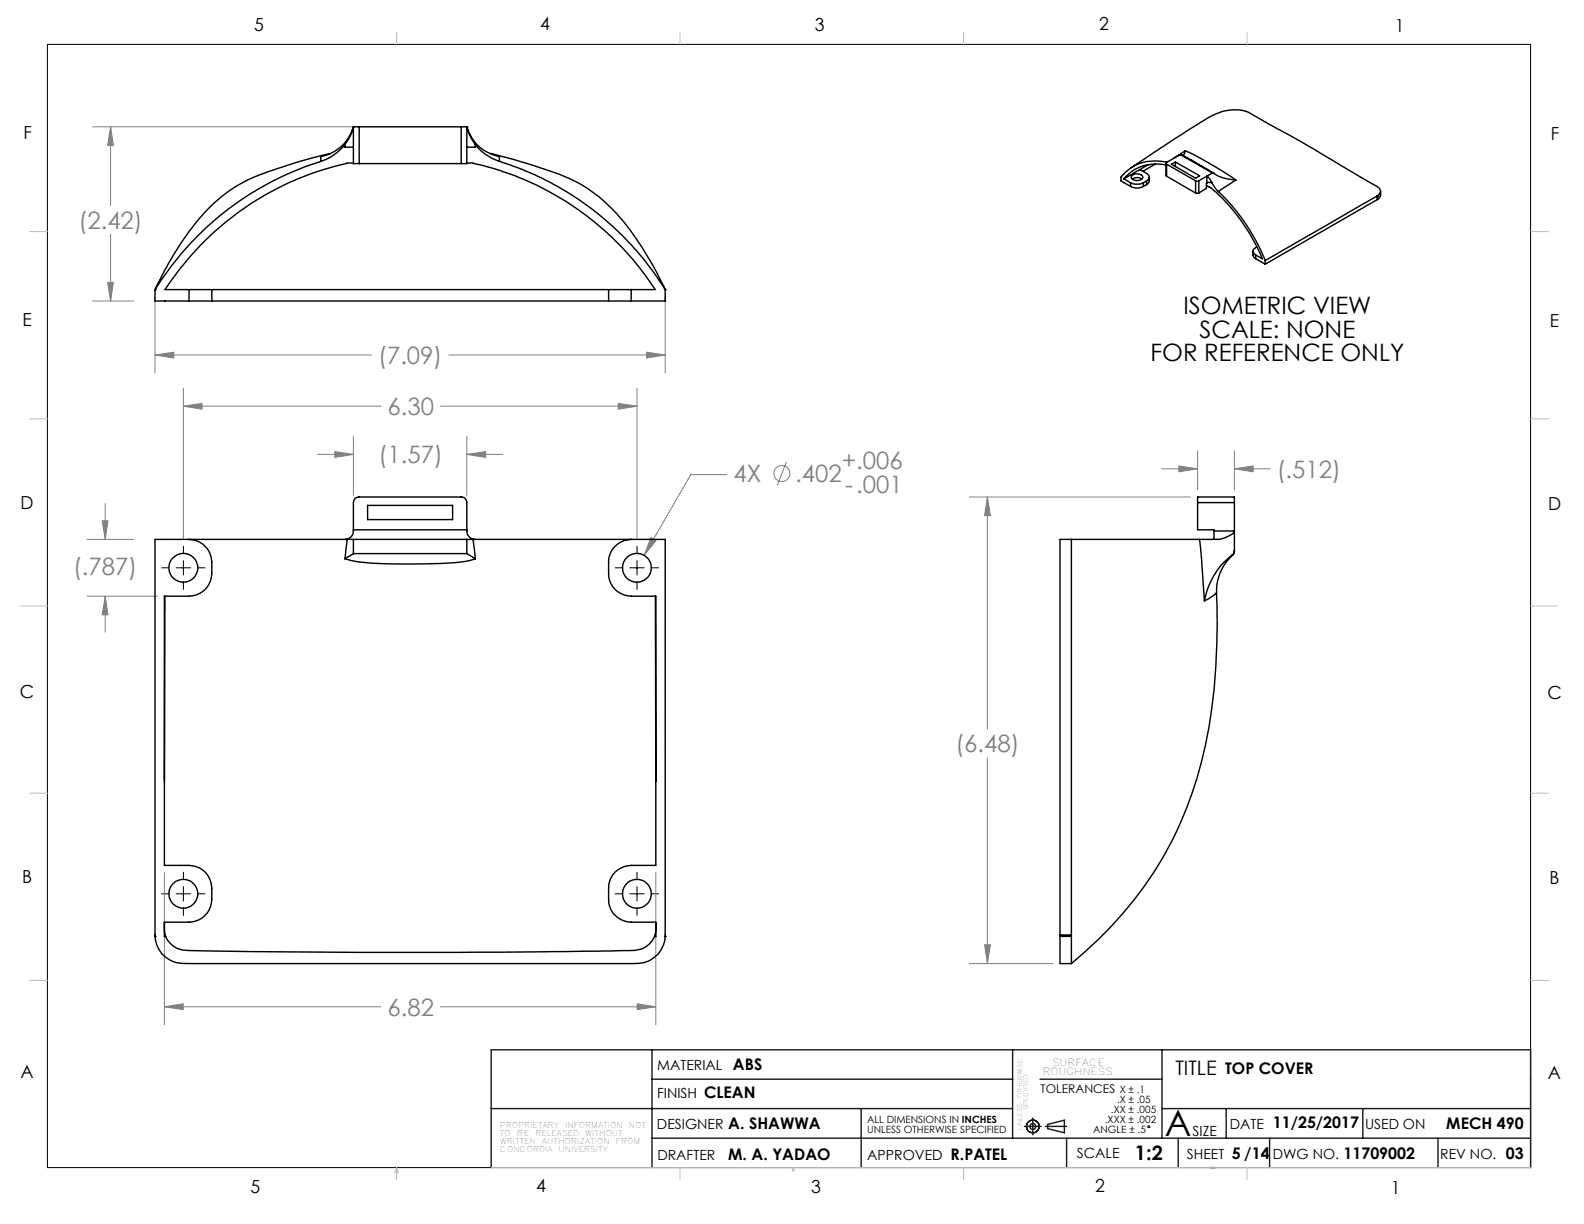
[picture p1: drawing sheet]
<svg xmlns="http://www.w3.org/2000/svg" width="279mm" height="216mm" viewBox="0 0 279 216" stroke-linecap="round" stroke-linejoin="round" font-family="sans-serif">
<g fill="none" stroke="#808080" stroke-width=".18">
<path d="M16.3 22.4h45.8M19.5 22.4l.5 3.2h-1zM19.5 22.4v13.8M16.3 53.1h7.3M19 49.8h1l-.5 3.3zM19.5 41.3v11.8M27.3 52.4v13.4M117.3 52.4v13.4M27.3 62.6l3.4-.5v1zM27.3 62.6h38.2M32.3 71.6l3.3-.4v1zM32.3 68.5v26.6"/>
<path d="M32.3 71.6h34.9M59.1 79.7l3.2 .5-3.2 .5zM62.3 77v10.4M77.7 71.6h34.7M79.2 62.6h38.1M82.3 77v10.4M109 71.2l3.4 .4-3.4 .6zM112.4 68.5v26.6M114.1 62.1l3.2 .5-3.2 .5zM211.2 79.5v6.9M217.7 79.5v6.9M15.4 95.1h8.2"/>
<path d="M18 91.9h1l-.4 3.2zM18.6 88.8v6.3M56 80.2h6.3M82.3 80.2l3.4-.5v1zM82.3 80.2h6.4M114.8 94.8l.9 .6-2.1 2.5zM128.2 83.7h-6.4l-8.2 14.2M138.7 81.5l-1.6 4M171 87.7h39M174.2 87.7l.5 3.2h-1zM174.2 87.7v40.9M204.9 82.7h6.3"/>
<path d="M207.9 82.2l3.3 .5-3.3 .5zM217.7 82.7l3.4-.5v1zM217.7 82.7h6.3M15.4 105.2h12.3M18.6 105.2l.4 3.2h-1zM18.6 105.2v6.3M174.2 133.7v36.3M29 153.9v26.9M115.7 153.9v26.9M29 177.6l3.3-.5v1zM29 177.6h38.2M77.7 177.6h38"/>
<path d="M112.4 177.1l3.3 .5-3.3 .5zM171 170h14.7M173.7 166.7h1l-.5 3.3z"/>
<circle cx="137.9" cy="83.5" r="1.4"/>
</g>
<g fill="none" stroke="#000" stroke-width=".18">
<path d="M8.4 7.8h261.6v198.2h-261.6zM32.3 96.3v1.3M32.3 98.9v2.5M112.4 96.3v1.3M112.4 98.9v2.5M28.5 100.2h1.3M31.1 100.2h2.5M32.3 102.7v1.3M34.9 100.2h1.3M108.5 100.2h1.3M111.1 100.2h2.5M112.4 102.7v1.3"/>
<path d="M114.9 100.2h1.3M28.5 157.7h1.3M31.1 157.7h2.5M32.3 153.8v1.3M32.3 156.4v2.5M34.9 157.7h1.3M108.5 157.7h1.3M111.1 157.7h2.5M112.4 153.8v1.3M112.4 156.4v2.5M114.9 157.7h1.3M32.3 160.2v1.3"/>
<path d="M112.4 160.2v1.3"/>
<circle cx="202.6" cy="198.7" r=".17"/>
</g>
<g fill="none" stroke="#191924" stroke-width=".25">
<path d="M86.6 195.5h92M115 185.2v20.8M115 190.4h63.6M151.9 195.5v10.5M178.6 185.2v15.6M180.7 198.7h3M182.2 197.2v3M183.4 190.4h21.6M184.4 198.7h3.7M184.8 198.3l2.9-.7v2.2l-2.9-.7zM205 185.2v15.6M205 195.5h65"/>
<path d="M216.3 195.5v5.3M240.4 195.5v5.3M86.6 206v-20.8h183.4v20.8M115 200.8h155M188.1 200.8v5.2M207.8 200.8v5.2M213.4 206h.9M223.9 200.8v5.2M253.6 200.8v5.2"/>
<circle cx="182.2" cy="198.7" r="1.11"/>
<circle cx="182.2" cy="198.7" r=".51"/>
</g>
<g fill="none" stroke="#c0c0c0" stroke-width=".18">
<path d="M70 5.7v2.1M119.9 5.7v2.1M170 5.7v2.1M220 5.7v2.1M5.2 40.9h3.2M270 40.9h3.2M5.2 73.9h3.2M270 73.9h3.2M3.6 106.9h4.8M270 106.9h4.7M5.2 139.9h3.2M270 139.9h3.2"/>
<path d="M5.2 172.9h3.2M270 172.9h3.2M70 206v2.1M70 206l.3 .8h-.7zM86.6 206h183.4M119.9 206v2.1M139.9 206l.3 .5h-.5zM170 206v2.1M220 206v2.1"/>
</g>
<path d="M114.8 94.8l-1.2 3.1 2.1-2.5zM59.1 79.7l3.2 .5-3.2 .5zM82.3 80.2l3.4-.5v1zM29 177.6l3.3-.5v1zM112.4 177.1l3.3 .5-3.3 .5zM18.6 105.2l.4 3.2h-1zM18 91.9h1l-.4 3.2zM32.3 71.6l3.3-.4v1zM109 71.2l3.4 .4-3.4 .6zM19 49.8h1l-.5 3.3zM19.5 22.4l.5 3.2h-1zM27.3 62.6l3.4-.5v1zM114.1 62.1l3.2 .5-3.2 .5zM173.7 166.7h1l-.5 3.3zM174.2 87.7l.5 3.2h-1zM207.9 82.2l3.3 .5-3.3 .5zM217.7 82.7l3.4-.5v1z" fill="#808080"/>
<g fill="none" stroke="#000" stroke-width=".25">
<path d="M56.6 28.5a53 53 0 0 0-29.3 22.6M58.2 27.1a86.7 86.7 0 0 0-15 4.9 30.6 30.6 0 0 0-11.2 10.7l-2.3 3.7-2.4 4.7M60.9 25.5v.5h1.4M60.9 25.5a8.8 8.8 0 0 1-4.3 3M62.2 22.8a7.4 7.4 0 0 1-5.6 4.8v.9M62.3 22.4h.1M62.3 28.9h1.1M62.3 22.4h1.1M62.3 22.4l-.5 1.6-.9 1.5M62.3 28.9l-.7-.1a51.3 51.3 0 0 0-32.5 22.3h4.2M62.3 22.4v6.5M63.4 28.9h18"/>
<path d="M63.4 22.4v6.5M63.4 22.4h18M81.4 28.9h.9M81.4 22.4h.9M81.4 22.4v6.5M82.3 22.4h.1M82.3 22.4l.6 1.6 1 1.5M82.3 22.4a7.4 7.4 0 0 0 5.8 5.2v.9M82.3 28.9a4.9 4.9 0 0 1 2.9 .3 45 45 0 0 1 6.7 2.3 52.1 52.1 0 0 1 20 14.6l1.7 2.2 2 2.8h-4.3M82.3 22.4v6.5M83.9 25.5v.5h-1.6M83.9 25.5a8 8 0 0 0 4.2 3"/>
<path d="M86.4 27.1a74.8 74.8 0 0 1 15.8 5.3 32.7 32.7 0 0 1 11.3 11.7l1.6 2.7 2.2 4.3M88.1 28.5a52.8 52.8 0 0 1 29.2 22.6M198.2 31.5l1.2 .7M199.4 32.2a2.7 2.7 0 0 0 2.3 0M199.4 32.9a2.4 2.4 0 0 0 2.3 0M199.4 32.2v.7M199.5 29.6l7.1-4.7 5.6-3.6a9.1 9.1 0 0 1 7.7-1.7l9.4 5.3 13.7 8.1a.83 .83 0 0 1 .5 .8 .83 .83 0 0 1-.5 .7M199.7 31a1.29 1.29 0 0 1 1.9 .2 1.2 1.2 0 0 1-2 .3l-.1-.3zM199.7 31.6l.1-.1a1.55 1.55 0 0 1 1.6 .1M201 29.9l-2.8 1.6M201 29.9l1.2 .7a.69 .69 0 0 1 .5 .6 .69 .69 0 0 1-.5 .7M201.7 32.2v.7"/>
<path d="M202.2 31.9l-.5 .3M202.2 31.9v.7M202.2 32.6l-.5 .3M202.5 29.1l-1.5 .8M202.7 31.3v.8l-.5 .5M203.8 28.9l-2.2 1.3M205.7 29.1a7.4 7.4 0 0 0-7.5 2.4M205.7 28.8v2.2l.1 .1M205.8 29l5.1 2.9M205.8 31.1l5.1 2.9M205.8 29v2.1M205.8 28.6a7.6 7.6 0 0 0-8.1 2.7v.6l1.7 1"/>
<path d="M206.6 29l.7-.4 4.3 2.4-.7 .4zM207.3 28.6v.8M208.2 27.3l5.7 3.2M208.2 27.3l-2.4 1.3-.1 .2 .1 .2M208.2 27.3l.2-.1 1.7 1M209.1 26.6a61.4 61.4 0 0 1 8.9 5.2M209.1 26.6l-.2 .5-.2 .3M209.1 26.6l-2 1.3M210.1 28.2l4 2.3M210.9 31.9h.6M210.9 34h.6M210.9 31.9v2.1"/>
<path d="M211.5 31.9v2.1M212.8 32.7a16.1 16.1 0 0 1 3.8 3.4l1.8 2.1 1.8 2.6 1.4 2.5 1.1 2.3-1.2-.6M212.9 31.1l.5 .4 .3 .6M212.9 31.1l-1.4 .8M212.9 32.3l-.1 .9-1.3 .8M212.9 31.1v1.2M213.7 32.1l.8 1.3 .4 .4M213.7 32.1v.2l-.2-.1-.6 .1M213.9 30.5h.1a6.2 6.2 0 0 0 4 1.3M213.9 30.5l-1 .6M214.9 33.8l2.3 2.4 2.5 3.2 2.2 3.7 1.3 2.9M218 31.8l-3.1 2"/>
<path d="M242.9 34.6l-19.7 11.4M242.9 35.2l-19.7 11.4M242.9 34.6v.6M243 34.5h.1M243 34.5l-.1 .1M243 34.5v.7M243 35.2h-.1M243.5 33.7a1.28 1.28 0 0 1-.3 1.3l-.2 .2M27.3 51.1h.1M27.3 51.1v2h6M33.3 51.1h4.1v2h-4.1M33.3 51.1v2"/>
<path d="M37.4 51.1h69.8M37.4 53.1h69.8M111.3 51.1h-3.9v2h3.9M111.3 51.1v2M117.3 51.1h.1M117.3 51.1v2h-6M221 44.3l.1 1 .4 .3M221.5 45.6l1.7 1M221.5 45v.6M221.7 43.5a.77 .77 0 0 0-.7 .7 .77 .77 0 0 0 .5 .8M223.2 46v.6M33.4 95.1h27.8"/>
<path d="M60.9 98.6a22.9 22.9 0 0 0 7.2 .8l5 .1a56.2 56.2 0 0 0 9.8-.7l1-.2M60.9 95.1a1.45 1.45 0 0 0 1.4-1.4v-5a.97 .97 0 0 1 1.1-1h18a.96 .96 0 0 1 .9 1v5a1.51 1.51 0 0 0 1.6 1.4M61.2 95.1l-.3 3.5M61.2 95.1h1.1M62.3 97.6l-1.4 1M62.3 95.1h20M62.3 97.6h20M62.3 95.1v2.5M62.3 93.5h20M64.8 89.1h15v2.6h-15zM82.3 97.6l1.6 1M82.3 95.1h1.1"/>
<path d="M82.3 95.1v2.5M83.4 95.1l.5 3.5M83.4 95.1h27.9M189 95.1v69.8M189 95.1h-2v69.8M189 95.1h22.6M211.2 88.7v-1h6.5v1M211.2 88.7v4.8h2.9v.2M211.2 88.7h6.5M211.6 95.1l.8 10.9M214.1 93.7h3.6a1.28 1.28 0 0 1-1 .8 6.5 6.5 0 0 1-3.8 .6h-1.3M214.1 93.7v1.4"/>
<path d="M217.3 97.9a13.1 13.1 0 0 0-4.9 8.1M217.3 97.9h.1M217.4 97.9a8.7 8.7 0 0 0-2.8 6.7M217.4 97.9h.1M217.7 88.7v8.6l-.3 .6M217.7 97.1l-.1 .6-.3 .2M29 105.2h4.3a4 4 0 0 0 4.1-4.1 6.2 6.2 0 0 0-.8-4.3 4.1 4.1 0 0 0-3.3-1.7h-6v70.1M29.1 105.2l-.1 47.4h4.3a4 4 0 0 1 4.1 4.1 6.2 6.2 0 0 1-.8 4.3 4.1 4.1 0 0 1-3.3 1.7h-4.3M115.6 105.2l.1 32.7M214.6 104.6a99.3 99.3 0 0 1-3.5 32.8 66 66 0 0 1-22.1 32.6M214.6 104.6l-2.2 1.4M27.3 165.2a4.9 4.9 0 0 0 4.7 4.7l78.2 .1a9.7 9.7 0 0 0 4.3-.5 5.1 5.1 0 0 0 2.8-4.3"/>
<path d="M27.3 165.2h.1M29 162.7v1.8l.2 .7M29 162.7v2.5h.2M29.2 165.2a4.3 4.3 0 0 0 4.6 2.5 2293.4 2293.4 0 0 0 78.2-.1 4 4 0 0 0 3.5-2.4M115.5 165.2h.2v-2.5h-4.4a4 4 0 0 1-3.9-4.1 6 6 0 0 1 .7-4.3 4.3 4.3 0 0 1 3.2-1.7h4.4v-47.4h-4.4a4 4 0 0 1-3.9-4.1 6 6 0 0 1 .7-4.3 4.3 4.3 0 0 1 3.2-1.7h6v70.1M115.7 162.7l-.1 1.8-.1 .7M117.3 165.2h.1M187 165.2v4.8h2M187 165.2h2M187 164.9v.3M187 164.9h2M189 165.2v4.8"/>
<path d="M189 164.9v.3"/>
<circle cx="32.3" cy="100.1" r="2.54"/>
<circle cx="112.3" cy="100.1" r="2.54"/>
<circle cx="32.3" cy="157.7" r="2.54"/>
<circle cx="112.3" cy="157.7" r="2.54"/>
</g>
<text font-size="6.3" x="205.5" y="200.4">A</text>
<g font-size="4.2" fill="#808080">
<text x="13.9" y="40.3">(2.42)</text>
<text x="66.7" y="64.2">(7.09)</text>
<text x="68.4" y="73.2">6.30</text>
<text x="66.8" y="81.7">(1.57)</text>
<text x="148.5" y="82.8">+.006</text>
<text x="129.4" y="85.1">4X</text>
<text x="140.3" y="85.1">.402</text>
<text x="149.1" y="86.9">-.001</text>
<text x="225.2" y="84.3">(.512)</text>
<text x="12.9" y="101.4">(.787)</text>
<text x="168.5" y="132.7">(6.48)</text>
<text x="68.4" y="179.2">6.82</text>
</g>
<g font-size="4.2">
<text x="208.8" y="55.4">ISOMETRIC VIEW</text>
<text x="211.6" y="59.6">SCALE: NONE</text>
<text x="202.9" y="63.7">FOR REFERENCE ONLY</text>
</g>
<g font-size="3.5">
<text x="207.3" y="189.5">TITLE</text>
<text x="200.2" y="204.7">1:2</text>
</g>
<g font-size="3.2">
<text x="44.8" y="5.4">5</text>
<text x="95.3" y="5.3">4</text>
<text x="143.7" y="5.4">3</text>
<text x="193.9" y="5.4">2</text>
<text x="246.1" y="5.7">1</text>
<text x="4.1" y="24.5">F</text>
<text x="273.5" y="24.7">F</text>
<text x="4" y="57.5">E</text>
<text x="273.4" y="57.6">E</text>
<text x="3.6" y="89.8">D</text>
<text x="273.1" y="90">D</text>
<text x="3.5" y="123.1">C</text>
<text x="272.9" y="123.3">C</text>
<text x="3.9" y="155.7">B</text>
<text x="273.3" y="155.9">B</text>
<text x="3.6" y="190.2">A</text>
<text x="273" y="190.3">A</text>
<text x="44.2" y="210.4">5</text>
<text x="94.6" y="210.3">4</text>
<text x="143.1" y="210.4">3</text>
<text x="193.2" y="210.3">2</text>
<text x="245.4" y="210.6">1</text>
</g>
<g font-size="2.8">
<text x="129.3" y="188.7">ABS</text>
<text x="216.1" y="189.5">TOP COVER</text>
<text x="124.2" y="193.6">CLEAN</text>
<text x="128.5" y="199.2">A. SHAWWA</text>
<text x="224.5" y="199">11/25/2017</text>
<text x="255.1" y="199.2">MECH 490</text>
<text x="128.5" y="204.5">M. A. YADAO</text>
<text x="167.7" y="204.5">R.PATEL</text>
<text x="217.3" y="204.4">5 /14</text>
<text x="237" y="204.4">11709002</text>
<text x="265.6" y="204.4">03</text>
</g>
<g font-size="2.5">
<text x="115.9" y="188.7">MATERIAL</text>
<text x="115.9" y="193.6">FINISH</text>
<text x="115.9" y="199.2">DESIGNER</text>
<text x="210.4" y="200.4">SIZE</text>
<text x="216.9" y="199.2">DATE</text>
<text x="240.8" y="199.2">USED ON</text>
<text x="115.9" y="204.5">DRAFTER</text>
<text x="153" y="204.5">APPROVED</text>
<text x="189.9" y="204.3">SCALE</text>
<text x="209.4" y="204.4">SHEET</text>
<text x="224.5" y="204.4">DWG NO.</text>
<text x="254" y="204.4">REV NO.</text>
</g>
<text font-size="2.1" x="183.6" y="192.8">TOLERANCES</text>
<g font-size="1.8">
<text x="196" y="196.4">.XX ± .005</text>
<text x="197" y="194.6">.X ± .05</text>
<text x="197.5" y="192.8">X ± .1</text>
<text x="153" y="198">ALL DIMENSIONS IN INCHES</text>
<text x="153" y="199.8">UNLESS OTHERWISE SPECIFIED</text>
<text x="192.8" y="199.9">ANGLE ± .5</text>
<text x="194.9" y="198.1">.XXX ± .002</text>
</g>
<g font-size="1.7">
<text x="183.9" y="189.6">ROUGHNESS</text>
<text x="185.6" y="187.9">SURFACE</text>
</g>
<g font-size="1.4">
<text x="88.2" y="199">PROPRIETARY</text>
<text x="88.2" y="200.4">TO</text>
<text x="88.2" y="201.8">WRITTEN</text>
<text x="88.2" y="203.2">CONCORDIA</text>
<text x="91.2" y="200.4">BE</text>
<text x="94.4" y="200.4">RELEASED</text>
<text x="95.6" y="201.8">AUTHORIZATION</text>
<text x="98.5" y="203.2">UNIVERSITY</text>
<text x="99.7" y="199">INFORMATION</text>
<text x="103.2" y="200.4">WITHOUT</text>
<text x="108.6" y="201.8">FROM</text>
<text x="110.9" y="199">NOT</text>
</g>
<g font-size="1.1">
<text x="180.3" y="193.7" transform="rotate(-90 180.3 193.7)">OTHERWISE</text>
<text x="181.4" y="195.8" transform="rotate(-90 181.4 195.8)">SPECIFIED</text>
<text x="180.3" y="199.3" transform="rotate(-90 180.3 199.3)">UNLESS</text>
</g>
</svg>
